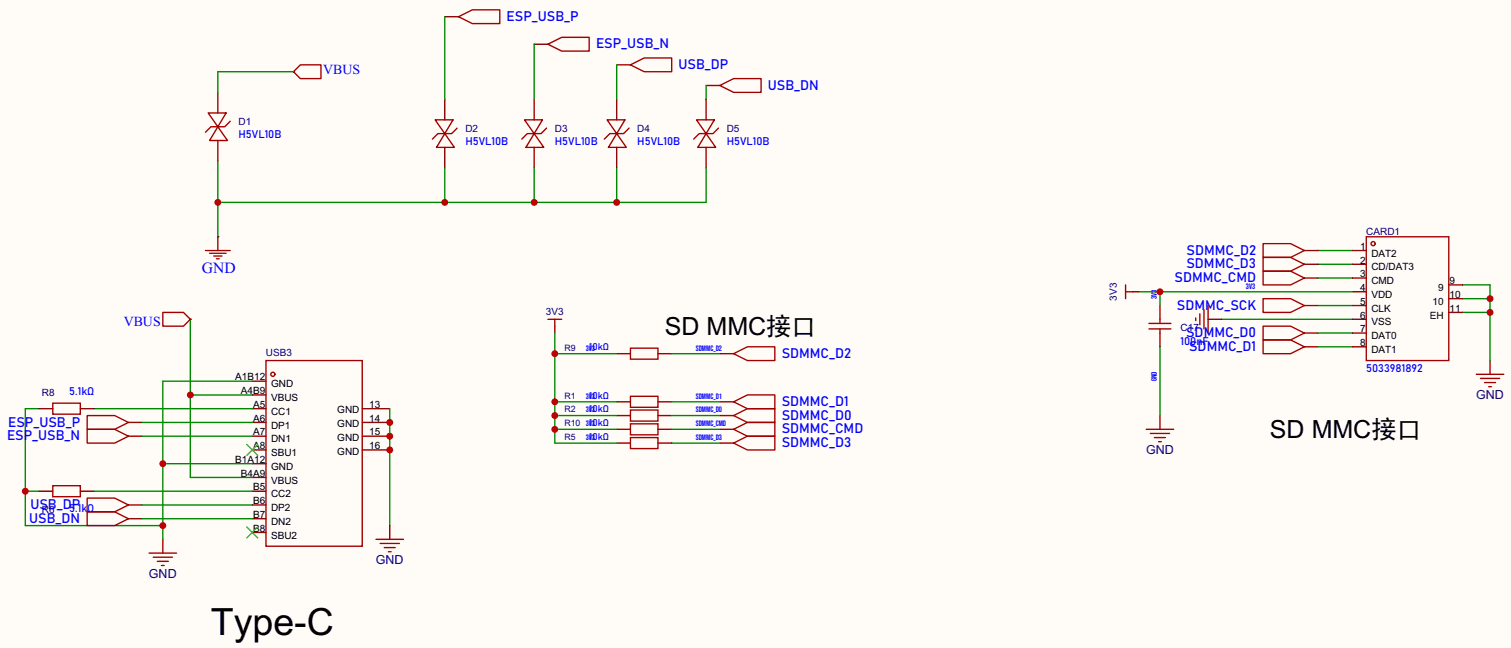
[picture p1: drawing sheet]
<svg xmlns="http://www.w3.org/2000/svg" width="279mm" height="120mm" viewBox="0 0 279 120" stroke-linecap="round" stroke-linejoin="round" font-family="sans-serif">
<path d="M0 0h279.1v119.7h-279.1z" fill="#fffcf7"/>
<g fill="none" stroke="#870000" stroke-width=".25">
<path d="M40.2 17.1v3.8M54.2 13.2h.1M82.1 18.3v3.8M98.7 18.3v3.8M113.9 18.3v3.8M130.4 18.3v3.8M40.2 25.9v3.9M82.1 27.2v3.8M98.7 27.2v3.8M113.9 27.2v3.8M130.4 27.2v3.8M40.2 43.7h.1"/>
<path d="M132.9 65.3h2.6M132.9 79.3h2.6M132.9 76.7h2.6M132.9 74.2h2.6M132.9 81.8h2.6"/>
</g>
<g fill="none" stroke="#a10000" stroke-width=".25">
<path d="M55.5 12h3.8v2.5h-3.8l-1.3-1.3zM38.5 20.9h3.3l-1.6 2.5zM40.2 23.4l1.8 2.5h-3.3zM42.5 22.4l-1 1h-2.5l-1.1 1M80.4 22.1h3.3l-1.6 2.6zM82.1 24.7l1.8 2.5h-3.3zM84.4 23.7l-1 1h-2.5l-1 1M96.9 22.1h3.3l-1.5 2.6zM98.7 24.7l1.7 2.5h-3.3zM100.9 23.7l-1 1h-2.5l-1 1M112.1 22.1h3.3l-1.5 2.6zM113.9 24.7l1.8 2.5h-3.3z"/>
<path d="M116.2 23.7l-1 1h-2.6l-1 1M128.6 22.1h3.3l-1.5 2.6zM130.4 24.7l1.8 2.5h-3.3zM132.7 23.7l-1 1h-2.6l-1 1M37.9 46.3h4.6M38.7 46.8h3.1M39.5 47.3h1.5M40 47.8h.5M40.2 43.7v2.6M135.5 65.3l2.5-1.3h5.1v2.6h-5.1zM135.5 79.3l2.5-1.3h5.1v2.6h-5.1zM135.5 76.7l2.5-1.2h5.1v2.5h-5.1z"/>
<path d="M135.5 74.2l2.5-1.3h5.1v2.6h-5.1zM135.5 81.8l2.5-1.2h5.1v2.5h-5.1z"/>
</g>
<path d="M54.2 13.2h-14v3.9M40.2 29.8v13.9M82.1 31v6.4M98.7 31v6.4M113.9 31v6.4M130.4 31v6.4h-90.2" fill="none" stroke="#008700" stroke-width=".25"/>
<g fill="#c00">
<circle cx="40.2" cy="37.4" r=".64"/>
<circle cx="82.1" cy="37.4" r=".64"/>
<circle cx="98.7" cy="37.4" r=".64"/>
<circle cx="113.9" cy="37.4" r=".64"/>
</g>
<g fill="none" stroke="#870000" stroke-width=".25">
<path d="M46.6 78h2.5M46.6 75.5h2.5M46.6 72.9h2.5M46.6 70.4h2.5M66.9 78h5.1M66.9 75.5h5.1M102.5 60.2v1.3M46.6 83.1h2.5M46.6 80.6h2.5M46.6 98.3h2.5M46.6 95.8h2.5M46.6 93.3h2.5"/>
<path d="M46.6 90.7h2.5M46.6 88.2h2.5M46.6 85.6h2.5M66.9 83.1h5.1M66.9 80.6h5.1"/>
</g>
<g fill="none" stroke="#a10000" stroke-width=".25">
<path d="M101.2 59h2.5M102.5 59v1.2M49.1 66.6h17.8v34.3h-17.8z"/>
<circle cx="50.4" cy="69.1" r=".38"/>
</g>
<path d="M45.6 97.3l2 2.1M45.6 82.1l2 2M47.6 97.3l-2 2.1M47.6 82.1l-2 2" fill="none" stroke="#3c3" stroke-width=".25"/>
<path d="M35.2 59v29.2h11.4M35.2 72.9h11.4" fill="none" stroke="#008700" stroke-width=".25"/>
<circle cx="35.2" cy="72.9" r=".64" fill="#c00"/>
<path d="M30.1 99.6v2.5" fill="none" stroke="#870000" stroke-width=".25"/>
<path d="M27.5 102.1h5.1M28.3 102.9h3.5M29.1 103.7h2M29.8 104.4h.5" fill="none" stroke="#a10000" stroke-width=".25"/>
<path d="M7.2 75.5h-2.5v21.6h25.4M46.6 70.4h-16.5v29.2M4.7 90.7h2.5M30.1 85.6h16.5" fill="none" stroke="#008700" stroke-width=".25"/>
<g fill="#c00">
<circle cx="30.1" cy="97.1" r=".64"/>
<circle cx="4.7" cy="90.7" r=".64"/>
<circle cx="30.1" cy="85.6" r=".64"/>
</g>
<path d="M72 75.5v21.6" fill="none" stroke="#008700" stroke-width=".25"/>
<g fill="#c00">
<circle cx="72" cy="83.1" r=".64"/>
<circle cx="72" cy="78" r=".64"/>
<circle cx="72" cy="80.6" r=".64"/>
</g>
<g fill="none" stroke="#870000" stroke-width=".25">
<path d="M82.1 3.1h2.6M98.7 8.2h2.5M113.9 12h2.5M130.4 15.8h2.5M35.2 59h.1M7.2 75.5h2.6M14.8 75.5h2.6M23.7 78h2.6M275.2 66.6v2.5M7.2 90.7h2.6M14.8 90.7h2.6M23.7 93.3h2.6"/>
<path d="M23.7 95.8h2.6M23.7 80.6h2.6M72 97.1v2.5"/>
</g>
<g fill="none" stroke="#a10000" stroke-width=".25">
<path d="M84.7 3.1l2.5-1.3h5.1v2.6h-5.1zM101.2 8.2l2.5-1.3h5.1v2.5h-5.1zM116.4 12l2.6-1.3h5.1v2.5h-5.1zM132.9 15.8l2.6-1.3h5.1v2.6h-5.1zM30.1 57.7h3.8l1.3 1.3-1.3 1.2h-3.8zM9.8 74.5h5v2h-5zM16.1 76.7h5.1l2.5 1.3-2.5 1.3h-5.1zM16.1 79.3h5.1l2.5 1.3-2.5 1.2h-5.1zM272.6 69.1h5.1M273.4 69.9h3.6M274.2 70.7h2M274.9 71.4h.5"/>
<path d="M9.8 89.7h5v2h-5zM16.1 92h5.1l2.5 1.3-2.5 1.2h-5.1zM16.1 94.5h5.1l2.5 1.3-2.5 1.3h-5.1zM69.4 99.6h5.1M70.2 100.4h3.6M71 101.1h2M71.7 101.9h.5"/>
</g>
<path d="M270.1 57.7h5.1M270.1 52.6h5.1v14M270.1 55.2h5.1M17.4 75.5h29.2M26.3 78h20.3M17.4 90.7h29.2M26.3 80.6h20.3M26.3 95.8h20.3M26.3 93.3h20.3" fill="none" stroke="#008700" stroke-width=".25"/>
<g fill="#c00">
<circle cx="275.2" cy="57.7" r=".64"/>
<circle cx="275.2" cy="55.2" r=".64"/>
</g>
<g fill="none" stroke="#870000" stroke-width=".25">
<path d="M209.1 53.9h1.3M214.2 56.4v2.6M223.1 59h2.6M240.9 46.3h2.5M240.9 48.8h2.5M240.9 51.3h2.5M240.9 56.4h2.5M249.8 59h2.5M249.8 53.9h2.5M249.8 46.3h2.5M249.8 48.8h2.5M249.8 51.3h2.5"/>
<path d="M249.8 56.4h2.5M267.6 52.6h2.5M267.6 55.2h2.5M267.6 57.7h2.5M113.9 79.3h2.5M113.9 76.7h2.5M113.9 65.3h2.5M113.9 74.2h2.5M121.5 79.3h2.6M121.5 76.7h2.6M121.5 65.3h2.6M121.5 74.2h2.6"/>
<path d="M214.2 61.5v2.5M214.2 76.7v2.6M240.9 61.5h2.5M240.9 64h2.5M249.8 61.5h2.5M249.8 64h2.5M113.9 81.8h2.5M121.5 81.8h2.6"/>
</g>
<g fill="none" stroke="#a10000" stroke-width=".25">
<path d="M207.9 52.6v2.6M207.9 53.9h1.2M212.2 59.7h4.1M214.2 59v.7M220.8 58.7v.5M221.6 58v2M222.3 57.2v3.5M223.1 56.4v5.1M233.3 45h5.1l2.5 1.3-2.5 1.2h-5.1zM233.3 47.5h5.1l2.5 1.3-2.5 1.3h-5.1zM233.3 50.1h5.1l2.5 1.2-2.5 1.3h-5.1zM233.3 55.2h5.1l2.5 1.2-2.5 1.3h-5.1z"/>
<path d="M252.3 43.7h15.3v22.9h-15.3zM116.4 78.3h5.1v2h-5.1zM116.4 75.7h5.1v2.1h-5.1zM116.4 64.3h5.1v2h-5.1zM116.4 73.2h5.1v2h-5.1zM211.7 79.3h5.1M212.2 60.7h4.1M214.2 60.7v.8M233.3 60.2h5.1l2.5 1.3-2.5 1.3h-5.1zM233.3 62.8h5.1l2.5 1.2-2.5 1.3h-5.1zM116.4 80.8h5.1v2h-5.1zM212.4 80h3.6"/>
<path d="M213.2 80.8h2M214 81.6h.5"/>
<circle cx="253.6" cy="45" r=".38"/>
</g>
<g fill="none" stroke="#008700" stroke-width=".25">
<path d="M82.1 3.1v15.2M98.7 8.2v10.1M113.9 12v6.3M130.4 15.8v2.5M225.7 59h24.1M243.4 46.3h6.4M243.4 48.8h6.4M243.4 51.3h6.4M243.4 56.4h6.4M102.5 61.5v20.3h11.4M102.5 65.3h11.4M102.5 74.2h11.4"/>
<path d="M102.5 76.7h11.4M102.5 79.3h11.4M243.4 61.5h6.4M243.4 64h6.4"/>
</g>
<g fill="#c00">
<circle cx="102.5" cy="65.3" r=".64"/>
<circle cx="102.5" cy="74.2" r=".64"/>
<circle cx="102.5" cy="76.7" r=".64"/>
<circle cx="102.5" cy="79.3" r=".64"/>
</g>
<path d="M210.4 53.9h39.4M214.2 53.9v2.5M124.1 65.3h8.8M124.1 74.2h8.8M124.1 76.7h8.8M124.1 79.3h8.8M124.1 81.8h8.8" fill="none" stroke="#008700" stroke-width=".25"/>
<circle cx="214.2" cy="53.9" r=".64" fill="#c00"/>
<path d="M214.2 64v12.7" fill="none" stroke="#008700" stroke-width=".25"/>
<text font-size="6.9" x="39" y="117.3">Type-C</text>
<g font-size="4.6">
<text x="122.8" y="61.9">SD MMC接口</text>
<text x="234.5" y="80.9">SD MMC接口</text>
</g>
<text font-size="2.9" fill="#00f" x="37.3" y="50.5">GND</text>
<g font-size="2.6" fill="#00f">
<text x="59.7" y="13.7">VBUS</text>
<text x="22.8" y="60.3">VBUS</text>
</g>
<g font-size="2.5" fill="#00f">
<text x="93.6" y="3.8">ESP_USB_P</text>
<text x="110.1" y="8.9">ESP_USB_N</text>
<text x="125.3" y="12.7">USB_DP</text>
<text x="141.8" y="16.5">USB_DN</text>
<text x="219.2" y="47">SDMMC_D2</text>
<text x="216.9" y="52.1">SDMMC_CMD</text>
<text x="219.1" y="49.6">SDMMC_D3</text>
<text x="217.4" y="57.2">SDMMC_SCK</text>
<text x="219.1" y="62.3">SDMMC_D0</text>
<text x="219.6" y="64.8">SDMMC_D1</text>
<text x="144.4" y="66.1">SDMMC_D2</text>
<text x="144.4" y="77.5">SDMMC_D0</text>
<text x="144.4" y="75">SDMMC_D1</text>
<text x="1.3" y="81.3">ESP_USB_N</text>
<text x="1.5" y="78.8">ESP_USB_P</text>
<text x="144.4" y="82.6">SDMMC_D3</text>
<text x="144.4" y="80">SDMMC_CMD</text>
<text x="5.6" y="94">USB_DP</text>
<text x="5.4" y="96.6">USB_DN</text>
</g>
<g font-size="2.3" fill="#000080">
<text x="272.6" y="73.7">GND</text>
<text x="211.7" y="83.9">GND</text>
<text x="27.5" y="106.8">GND</text>
<text x="69.4" y="104.2">GND</text>
</g>
<g font-size="2" fill="#00f">
<text x="44" y="25.5">H5VL10B</text>
<text x="86" y="26.8">H5VL10B</text>
<text x="102.5" y="26.8">H5VL10B</text>
<text x="117.7" y="26.8">H5VL10B</text>
<text x="134.2" y="26.8">H5VL10B</text>
<text x="218" y="63.6">100nF</text>
<text x="252.3" y="68.7">5033981892</text>
<text x="12.8" y="73">5.1kΩ</text>
<text x="12.8" y="94.6">5.1kΩ</text>
</g>
<g font-size="1.8" fill="#000080">
<text x="44" y="23">D1</text>
<text x="86" y="24.3">D2</text>
<text x="102.5" y="24.3">D3</text>
<text x="117.7" y="24.3">D4</text>
<text x="134.2" y="24.3">D5</text>
<text x="252.3" y="43.4">CARD1</text>
<text x="100.8" y="58.1">3V3</text>
<text x="206.2" y="55.5" transform="rotate(-90 206.2 55.5)">3V3</text>
<text x="49.1" y="65.8">USB3</text>
<text x="218" y="61.1">C17</text>
<text x="7.7" y="73.1">R8</text>
<text x="7.7" y="94.7">R6</text>
</g>
<g font-size="1.8">
<text x="251.2" y="46.1">1</text>
<text x="253.3" y="47.4">DAT2</text>
<text x="251.2" y="48.7">2</text>
<text x="251.2" y="51.2">3</text>
<text x="251.2" y="53.7">4</text>
<text x="253.3" y="49.9">CD/DAT3</text>
<text x="253.3" y="52.5">CMD</text>
<text x="265.6" y="53.7">9</text>
<text x="267.7" y="52.5">9</text>
<text x="251.2" y="56.3">5</text>
<text x="251.2" y="58.8">6</text>
<text x="253.3" y="55">VDD</text>
<text x="253.3" y="57.6">CLK</text>
<text x="264.1" y="58.8">EH</text>
<text x="264.6" y="56.3">10</text>
<text x="267.7" y="55">10</text>
<text x="267.7" y="57.6">11</text>
<text x="251.2" y="61.4">7</text>
<text x="251.2" y="63.9">8</text>
<text x="253.3" y="60.1">VSS</text>
<text x="253.3" y="62.6">DAT0</text>
<text x="253.3" y="65.2">DAT1</text>
<text x="43.4" y="70.3">A1B12</text>
<text x="50.1" y="71.5">GND</text>
<text x="44.5" y="72.8">A4B9</text>
<text x="46.7" y="77.9">A6</text>
<text x="46.7" y="75.3">A5</text>
<text x="50.1" y="76.6">CC1</text>
<text x="50.1" y="74.1">VBUS</text>
<text x="62.3" y="76.4">GND</text>
<text x="68.2" y="77.9">14</text>
<text x="68.2" y="75.3">13</text>
<text x="46.7" y="83">A8</text>
<text x="46.7" y="80.4">A7</text>
<text x="50.1" y="81.7">DN1</text>
<text x="50.1" y="79.1">DP1</text>
<text x="62.3" y="84">GND</text>
<text x="62.3" y="81.4">GND</text>
<text x="62.3" y="78.9">GND</text>
<text x="68.2" y="83">16</text>
<text x="68.2" y="80.4">15</text>
<text x="43.4" y="85.5">B1A12</text>
<text x="44.5" y="88">B4A9</text>
<text x="50.1" y="89.3">VBUS</text>
<text x="50.1" y="86.8">GND</text>
<text x="50.1" y="84.2">SBU1</text>
<text x="46.7" y="95.7">B7</text>
<text x="46.7" y="93.1">B6</text>
<text x="46.7" y="90.6">B5</text>
<text x="50.1" y="94.4">DP2</text>
<text x="50.1" y="91.8">CC2</text>
<text x="46.7" y="98.2">B8</text>
<text x="50.1" y="99.5">SBU2</text>
<text x="50.1" y="96.9">DN2</text>
</g>
<g font-size="1.8" fill="#00f">
<text x="108.8" y="64.7">10kΩ</text>
<text x="108.8" y="76.1">10kΩ</text>
<text x="108.8" y="73.6">10kΩ</text>
<text x="108.8" y="81.2">10kΩ</text>
<text x="108.8" y="78.7">10kΩ</text>
</g>
<g font-size="1.6" fill="#000080">
<text x="104.2" y="64.7">R9</text>
<text x="104.2" y="76.2">R2</text>
<text x="104.2" y="73.6">R1</text>
<text x="104.2" y="81.2">R5</text>
<text x="104.2" y="78.7">R10</text>
</g>
<g font-size="1.5" fill="#00f">
<text x="230.1" y="53.3">3V3</text>
<text x="213.6" y="55.2" transform="rotate(-90 213.6 55.2)">3V3</text>
<text x="108.2" y="64.7">3V3</text>
<text x="128.5" y="64.7">SDMMC_D2</text>
<text x="213.6" y="70.4" transform="rotate(-90 213.6 70.4)">GND</text>
<text x="108.2" y="73.6">3V3</text>
<text x="108.2" y="76.2">3V3</text>
<text x="128.5" y="73.6">SDMMC_D1</text>
<text x="128.5" y="76.2">SDMMC_D0</text>
<text x="108.2" y="78.7">3V3</text>
<text x="108.2" y="81.2">3V3</text>
<text x="128.5" y="78.7">SDMMC_CMD</text>
<text x="128.5" y="81.2">SDMMC_D3</text>
</g>
</svg>
